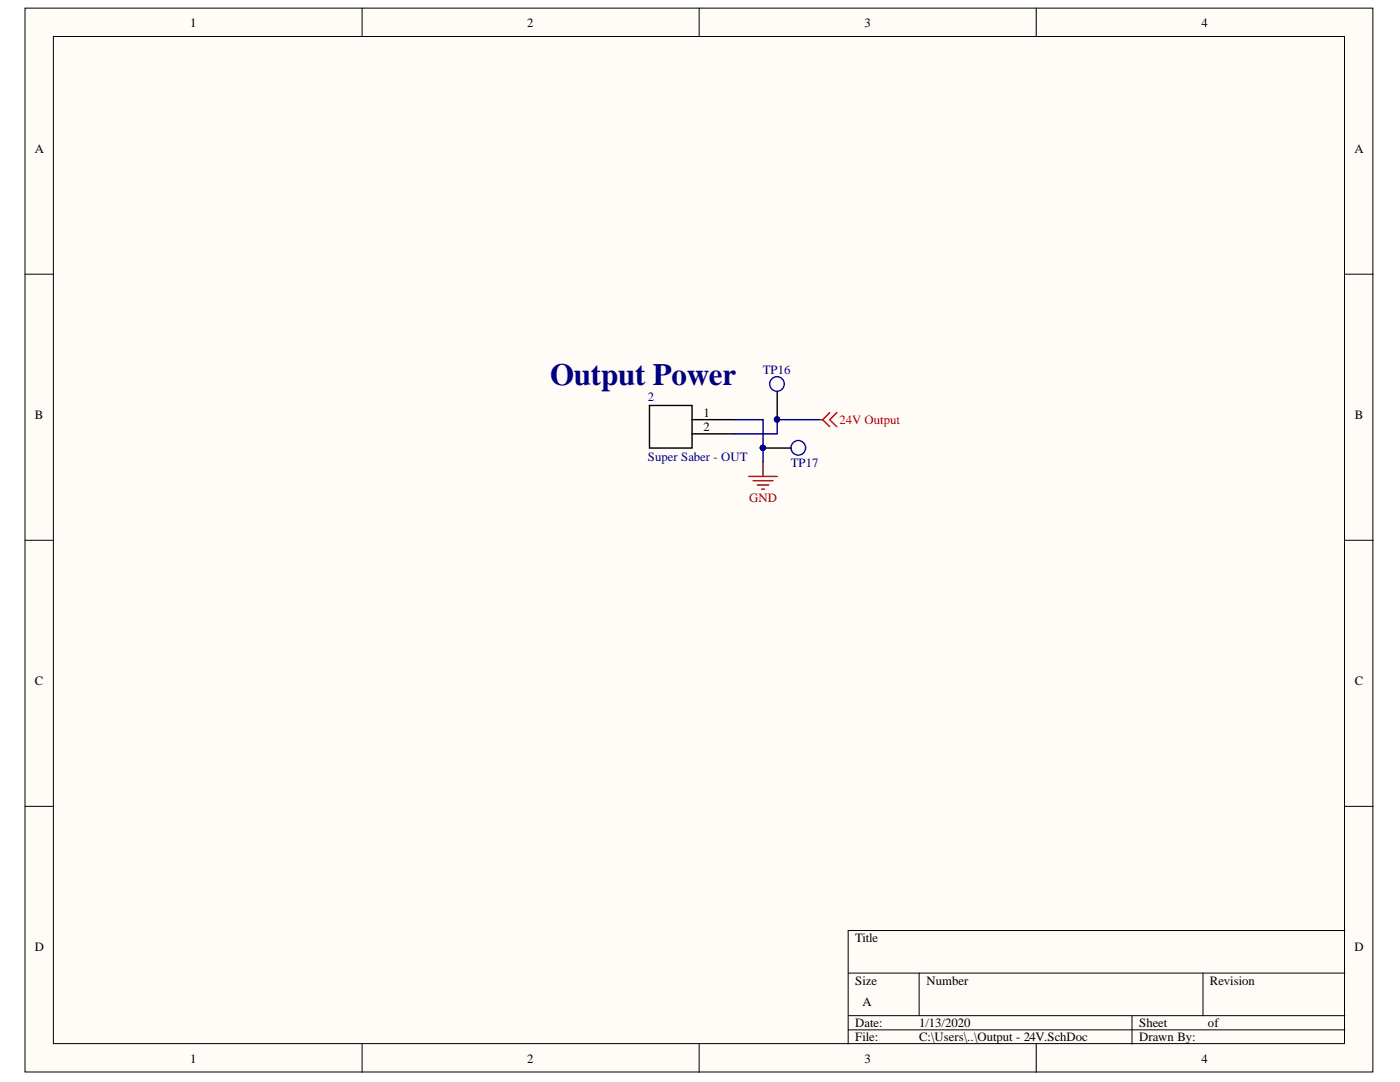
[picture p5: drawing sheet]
<svg xmlns="http://www.w3.org/2000/svg" width="279mm" height="216mm" viewBox="0 0 279 216" stroke-linecap="round" stroke-linejoin="round" font-family="sans-serif">
<g fill="#fffcf8" stroke="#000" stroke-width=".2">
<path d="M5 1.6h269v212.3h-269z"/>
<path d="M10.7 7.3h257.6v200.9h-257.6z"/>
</g>
<g fill="none" stroke="#000" stroke-width=".2">
<path d="M72.3 1.6v5.7M139.5 1.6v5.7M206.8 1.6v5.7M5 54.7h5.7M268.4 54.7h5.7M5 107.8h5.7M268.4 107.8h5.7M5 160.9h5.7M268.4 160.9h5.7M169.3 194.2h99.1M183.4 194.2v8.5M240.1 194.2v8.5"/>
<path d="M268.4 185.7h-99.1v22.6M72.3 208.3v5.7M139.5 208.3v5.7M169.3 202.7h99.1M169.3 205.5h99.1M206.8 208.3v5.7M225.9 202.7v5.6"/>
</g>
<path d="M155.1 78.1v5.6M129.6 80.9h8.5v8.5h-8.5zM138.1 83.7h8.5M138.1 86.6h8.5M152.3 89.4h5.6" fill="none" stroke="#000" stroke-width=".28"/>
<path d="M149.4 95.1h5.7M150.3 95.9h4M151.1 96.8h2.3M152 97.6h.6M152.3 92.2v2.9" fill="none" stroke="#800000" stroke-width=".28"/>
<g fill="#000080" stroke="#000080" stroke-width=".2">
<circle cx="152.2" cy="89.4" r=".52"/>
<circle cx="155.1" cy="83.7" r=".52"/>
</g>
<g fill="none" stroke="#00f" stroke-width=".28">
<circle cx="155.1" cy="76.6" r="1.46"/>
<circle cx="159.3" cy="89.4" r="1.46"/>
</g>
<path d="M163.6 83.7h.6M164.2 83.7l1.4 1.5M165.6 82.3l-1.4 1.4M167 82.3l-1.4 1.4 1.4 1.5" fill="none" stroke="#f00" stroke-width=".28"/>
<path d="M146.6 83.7h5.7v8.5M163.6 83.7h-8.5v2.9h-8.5" fill="none" stroke="#000080" stroke-width=".28"/>
<text font-size="6.2" fill="#000080" x="109.8" y="76.8">Output Power</text>
<g font-size="2.5">
<text x="38" y="5.3">1</text>
<text x="105.2" y="5.3">2</text>
<text x="172.5" y="5.3">3</text>
<text x="239.8" y="5.3">4</text>
<text x="6.9" y="30.4">A</text>
<text x="270.3" y="30.4">A</text>
<text x="6.9" y="83.5">B</text>
<text x="140.4" y="83.2">1</text>
<text x="270.4" y="83.5">B</text>
<text x="140.4" y="86">2</text>
<text x="6.9" y="136.6">C</text>
<text x="270.4" y="136.6">C</text>
<text x="6.9" y="189.7">D</text>
<text x="170.7" y="187.9">Title</text>
<text x="270.3" y="189.7">D</text>
<text x="170.7" y="196.5">Size</text>
<text x="184.9" y="196.5">Number</text>
<text x="241.5" y="196.5">Revision</text>
<text x="172.1" y="200.7">A</text>
<text x="170.7" y="204.9">Date:</text>
<text x="170.7" y="207.7">File:</text>
<text x="183.5" y="204.9">1/13/2020</text>
<text x="183.5" y="207.7">C:\Users\..\Output - 24V.SchDoc</text>
<text x="227.3" y="204.9">Sheet</text>
<text x="227.3" y="207.7">Drawn By:</text>
<text x="241.1" y="204.9">of</text>
<text x="38" y="212">1</text>
<text x="105.2" y="212">2</text>
<text x="172.5" y="212">3</text>
<text x="239.8" y="212">4</text>
</g>
<g font-size="2.5" fill="#000080">
<text x="152.2" y="74.7">TP16</text>
<text x="129.3" y="80.1">2</text>
<text x="129.3" y="92">Super Saber - OUT</text>
<text x="157.8" y="93.2">TP17</text>
</g>
<text font-size="2.5" fill="#f00" x="167.5" y="84.6">24V Output</text>
<text font-size="2.5" fill="#800000" x="149.5" y="100.2">GND</text>
</svg>
